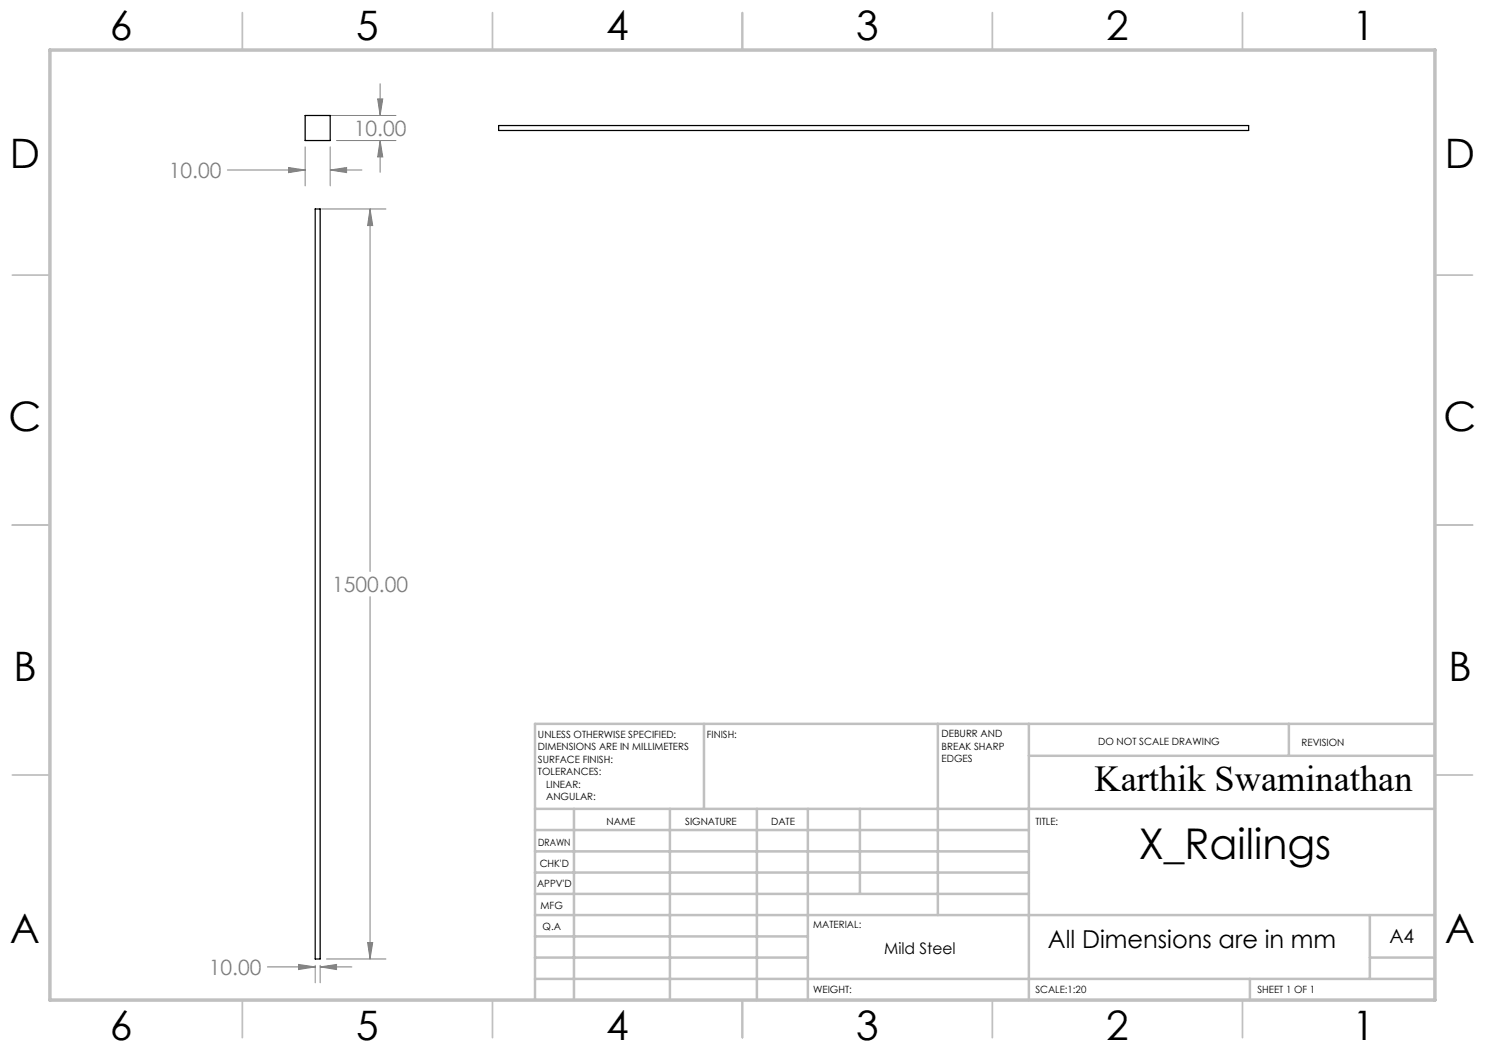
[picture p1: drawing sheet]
<svg xmlns="http://www.w3.org/2000/svg" width="297mm" height="210mm" viewBox="0 0 297 210" stroke-linecap="round" stroke-linejoin="round" font-family="sans-serif">
<g fill="none" stroke="#808080" stroke-width=".2">
<path d="M75.5 19.8h1.1l-.6 3.3zM76 16.7v6.4M45.5 34h15.5M57.7 33.5l3.3 .5-3.3 .5zM61 29.4v7.8M62.3 23.1h16.9M66 34l3.3-.5v1zM66 29.4v7.8M66 34h6.4M67.3 28.1h11.9M76 28.1l.6 3.3h-1.1zM76 28.1v6.4"/>
<path d="M64.3 41.8h12.9M74 41.8l.5 3.3h-1zM74 41.8v72.5M74 119.3v72.5M53.5 193.4h9.5M59.7 192.9l3.3 .5-3.3 .5zM63 193.1v3.5M64 193.4l3.3-.5v1zM64 193.1v3.5M64 193.4h6.4M65.3 191.8h11.9M73.5 188.5h1l-.5 3.3z"/>
</g>
<g fill="none" stroke="#c0c0c0" stroke-width=".35">
<path d="M48.5 2.5v7.5M98.5 2.5v7.5M148.5 2.5v7.5M198.5 2.5v7.5M248.5 2.5v7.5M2.5 55h7.5M287 55h7.5M2.5 105h7.5M287 105h7.5M2.5 155h7.5M287 155h7.5M48.5 200v7.5"/>
<path d="M98.5 200v7.5M148.5 200v7.5M198.5 200v7.5M248.5 200v7.5"/>
</g>
<g fill="none" stroke="#c0c0c0" stroke-width=".5">
<path d="M140.8 144.8v17M187.6 144.8v38.2M205.8 144.8v55.2M205.8 151.2h81.2M257.8 144.8v6.4M287 144.8h-180v55.2M107 161.8h180M107 178.8h98.8M107 174.5h98.8M107 170.3h98.8M107 166h98.8M114.8 161.8v38.2"/>
<path d="M134 161.8v38.2M151.4 161.8v38.2M161.6 161.8v38.2M172 161.8v17M107 195.8h180M107 191.5h54.6M107 187.3h54.6M107 183h180M250 195.8v4.2M274 191.5h13M274 183v12.8"/>
</g>
<path d="M10 10h277v190h-277z" fill="none" stroke="#c0c0c0" stroke-width=".7"/>
<path d="M57.7 33.5l3.3 .5-3.3 .5zM66 34l3.3-.5v1zM76 28.1l.6 3.3h-1.1zM75.5 19.8h1.1l-.6 3.3zM59.7 192.9l3.3 .5-3.3 .5zM64 193.4l3.3-.5v1zM73.5 188.5h1l-.5 3.3zM74 41.8l.5 3.3h-1z" fill="#808080"/>
<path d="M61 23.1h5v5h-5zM99.7 25.1h150v1h-150zM63 41.8h1v150h-1z" fill="none" stroke="#000" stroke-width=".25"/>
<text font-size="8.5" x="227.7" y="171.8">X_Railings</text>
<g font-size="8.1">
<text x="22" y="8">6</text>
<text x="71.2" y="8">5</text>
<text x="121.2" y="8">4</text>
<text x="171.3" y="8">3</text>
<text x="221.3" y="8">2</text>
<text x="270.5" y="8">1</text>
<text x="2" y="33.6">D</text>
<text x="289" y="33.6">D</text>
<text x="1.7" y="86.1">C</text>
<text x="288.7" y="86.1">C</text>
<text x="2.7" y="136.1">B</text>
<text x="289.7" y="136.1">B</text>
<text x="2" y="188.6">A</text>
<text x="289" y="188.6">A</text>
<text x="22" y="208">6</text>
<text x="71.2" y="208">5</text>
<text x="121.2" y="208">4</text>
<text x="171.3" y="208">3</text>
<text x="221.3" y="208">2</text>
<text x="270.5" y="208">1</text>
</g>
<text font-size="7.3" x="218.9" y="158.1">Karthik Swaminathan</text>
<text font-size="4.9" x="209.6" y="189.7">All Dimensions are in mm</text>
<g font-size="4.2" fill="#808080">
<text x="70.8" y="27.2">10.00</text>
<text x="33.8" y="35.6">10.00</text>
<text x="66.4" y="118.4">1500.00</text>
<text x="41.8" y="195">10.00</text>
</g>
<text font-size="3.9" x="277.9" y="188.5">A4</text>
<text font-size="3.2" x="176.8" y="190.9">Mild Steel</text>
<g font-size="2">
<text x="107.6" y="147.6">UNLESS OTHERWISE SPECIFIED:</text>
<text x="141.4" y="147.6">FINISH:</text>
<text x="188.3" y="147.5">DEBURR AND</text>
<text x="188.3" y="150">BREAK SHARP</text>
<text x="219.6" y="149">DO NOT SCALE DRAWING</text>
<text x="260.3" y="149.2">REVISION</text>
<text x="107.6" y="150.1">DIMENSIONS ARE IN MILLIMETERS</text>
<text x="107.6" y="152.6">SURFACE FINISH:</text>
<text x="107.6" y="155.1">TOLERANCES:</text>
<text x="188.3" y="152.5">EDGES</text>
<text x="109.2" y="157.6">LINEAR:</text>
<text x="109.2" y="160.1">ANGULAR:</text>
<text x="121.3" y="165">NAME</text>
<text x="137" y="164.9">SIGNATURE</text>
<text x="154.2" y="164.9">DATE</text>
<text x="207.1" y="164.9">TITLE:</text>
<text x="107.6" y="169.1">DRAWN</text>
<text x="107.9" y="173.3">CHK'D</text>
<text x="107.4" y="177.4">APPV'D</text>
<text x="108.1" y="181.8">MFG</text>
<text x="108.5" y="186">Q.A</text>
<text x="162.6" y="185.5">MATERIAL:</text>
<text x="162.6" y="198.5">WEIGHT:</text>
<text x="207.1" y="198.6">SCALE:1:20</text>
<text x="251.5" y="198.6">SHEET 1 OF 1</text>
</g>
</svg>
